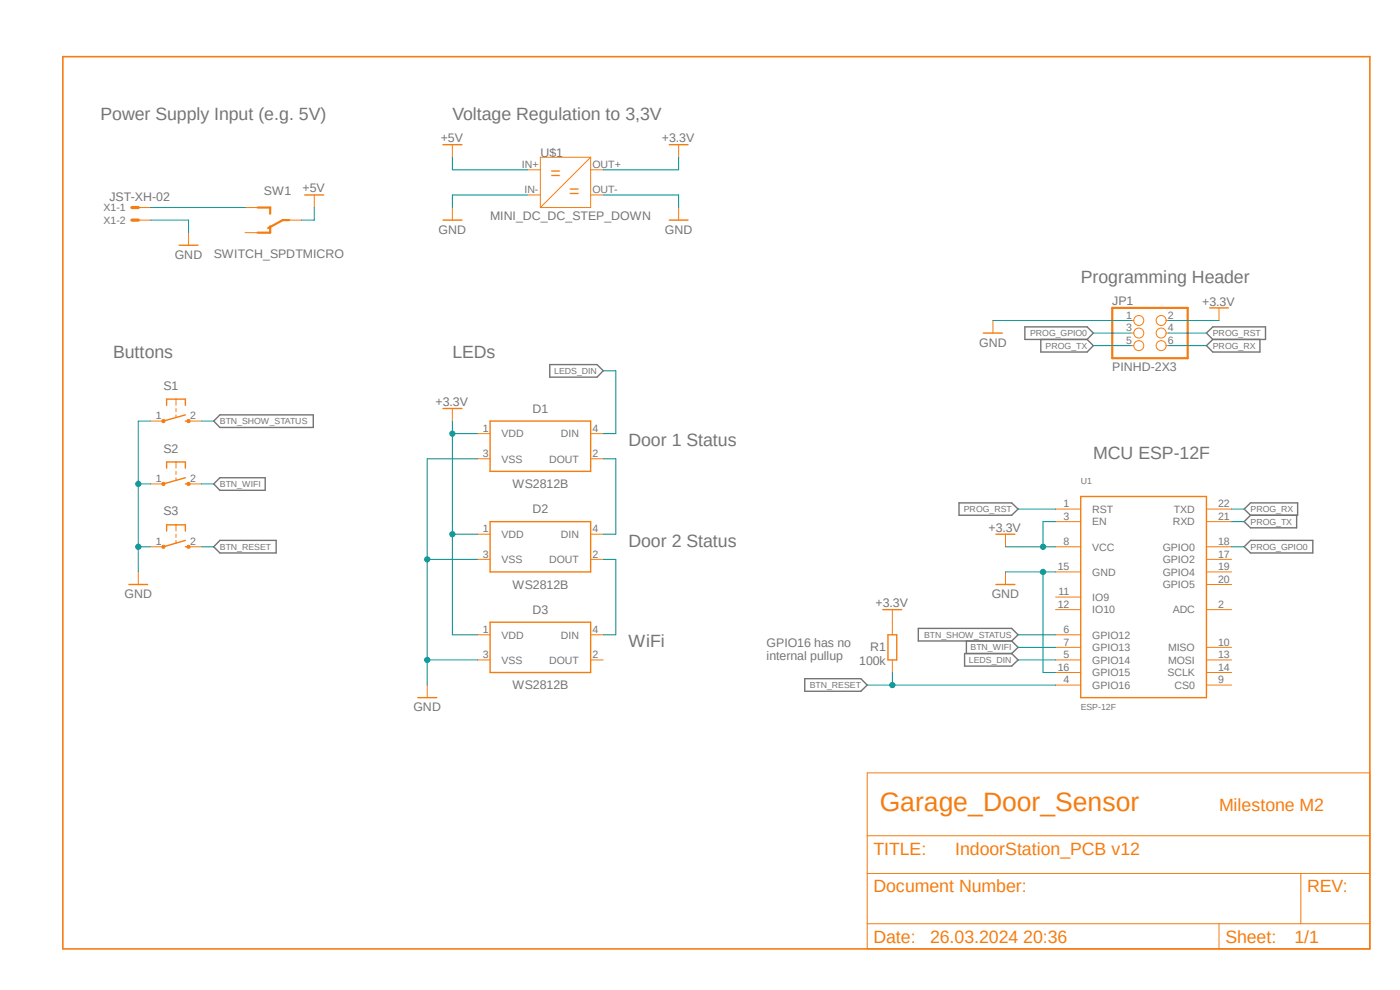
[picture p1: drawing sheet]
<svg xmlns="http://www.w3.org/2000/svg" width="297mm" height="210mm" viewBox="0 0 297 210" stroke-linecap="round" stroke-linejoin="round" font-family="sans-serif">
<path d="M12.8 11.7l278.2 190.2M291 11.7l-278.2 190.2" fill="none" stroke="#fff" stroke-width=".21"/>
<g fill="none" stroke="#757575" stroke-width=".3">
<path d="M116.6 77.3h10.1l1.3 1.4-1.3 1.3h-10.1zM217.4 69.3h13.2l1.3 1.4-1.3 1.3h-13.2zM220.8 72v2.7h9.8l1.3-1.4-1.3-1.3M255.9 70.7l1.4-1.4h11.2v2.7h-11.2zM257.3 72l-1.4 1.3 1.4 1.4h10v-2.7M45.3 89.3l1.4-1.3h19.8v2.7h-19.8zM45.3 102.7l1.4-1.4h9.6v2.7h-9.6zM46.7 114.6h11.9v2.7h-11.9l-1.4-1.3zM203.5 106.7h11.1l1.4 1.3-1.4 1.3h-11.1zM263.9 108l1.4-1.3h10v2.6h-10zM263.9 116l1.4-1.4h13.2v2.7h-13.2zM265.3 109.3l-1.4 1.4 1.4 1.3h9.8v-2.7"/>
<path d="M194.8 133.3h19.8l1.4 1.4-1.4 1.3h-19.8zM204.6 138.6h10l1.4 1.4-1.4 1.3h-10zM205 136v2.6M214.6 136l1.4 1.3-1.4 1.3M170.7 144h11.9l1.4 1.3-1.4 1.3h-11.9z"/>
</g>
<path d="M142 30.7h4M38 52h4M208.6 70.7h4M256.6 65.3h4M35.3 86v-1.3h4v1.3M39.3 89.3h.7M39.3 88l-4.6 1.3M211.3 113.3h4M229.3 105.3h26.6v42.7h-26.6zM211.3 124h4" fill="none" stroke="#f57c10" stroke-width=".3"/>
<g fill="none" stroke="#f57c10" stroke-width=".21">
<path d="M144 30.7v2.7M40 49.4v2.6M210.7 68v2.7M239.9 68h.6M239.9 70.7h.6M239.9 73.3h.6M247.4 68h.5M247.4 70.7h.5M247.4 73.3h.5M258.6 65.3v2.7M37.3 84.7v1.3M37.3 86.7v.6"/>
<path d="M37.3 88v.6M213.3 113.3v2.7M223.9 108h5.4M223.9 110.7h5.4M223.9 116h5.4M255.9 108h5.4M255.9 110.7h5.4M255.9 116h5.4M255.9 118.7h5.4M213.3 121.3v2.7M223.9 129.3h5.4M223.9 140h5.4"/>
<path d="M223.9 134.7h5.4M223.9 137.3h5.4M223.9 126.7h5.4M223.9 121.3h5.4M255.9 129.3h5.4M255.9 140h5.4M255.9 137.3h5.4M255.9 121.3h5.4M255.9 124h5.4M223.9 145.3h5.4M223.9 142.7h5.4M255.9 145.3h5.4"/>
<path d="M255.9 142.7h5.4M184 164h106.6v37.3h-106.6zM184 177.3h106.6M184 185.3h106.6M184 196h106.6M258.6 196v5.3M276 185.3v10.7"/>
<circle cx="241.6" cy="68" r="1.06"/>
<circle cx="241.6" cy="73.3" r="1.06"/>
<circle cx="241.6" cy="70.7" r="1.06"/>
<circle cx="246.3" cy="68" r="1.06"/>
<circle cx="246.3" cy="73.3" r="1.06"/>
<circle cx="246.3" cy="70.7" r="1.06"/>
</g>
<path d="M13.3 12h277.3v189.3h-277.3z" fill="none" stroke="#f57c10" stroke-width=".34"/>
<path d="M236 65.3h16v10.7h-16z" fill="none" stroke="#f57c10" stroke-width=".47"/>
<circle cx="34.7" cy="89.3" r=".35" fill="#f57c10"/>
<circle cx="34.7" cy="89.3" r=".35" fill="none" stroke="#f57c10" stroke-width=".21"/>
<circle cx="40" cy="89.3" r=".35" fill="#f57c10"/>
<g fill="none" stroke="#f57c10" stroke-width=".21">
<path d="M32 89.3h2.7M37.3 98v1.3M37.3 100v.7M40 89.3h2.7M37.3 101.3v.7"/>
<circle cx="40" cy="89.3" r=".35"/>
</g>
<path d="M35.3 99.3v-1.3h4v1.3M39.3 102.7h.7M39.3 101.3l-4.6 1.4" fill="none" stroke="#f57c10" stroke-width=".3"/>
<circle cx="34.7" cy="102.7" r=".35" fill="#f57c10"/>
<circle cx="34.7" cy="102.7" r=".35" fill="none" stroke="#f57c10" stroke-width=".21"/>
<circle cx="40" cy="102.7" r=".35" fill="#f57c10"/>
<g fill="none" stroke="#f57c10" stroke-width=".21">
<path d="M96 30.7v2.7M52 44h2.7M52 49.4h2.7M61.3 46.7h2.7M66.7 41.4v2.6M96 44v2.7M144 44v2.7M96 86.7v2.6M101.3 97.3h2.7M101.3 92h2.7M125.3 97.3h2.7M125.3 92h2.7"/>
<path d="M32 102.7h2.7M37.3 111.3v1.3M37.3 113.3v.7M37.3 114.6v.7M40 102.7h2.7M101.3 118.7h2.7M101.3 113.3h2.7M125.3 118.7h2.7M125.3 113.3h2.7M29.3 121.3v2.7M101.3 140h2.7M101.3 134.7h2.7"/>
<path d="M125.3 140h2.7M125.3 134.7h2.7M90.6 145.3v2.7"/>
<circle cx="40" cy="102.7" r=".35"/>
</g>
<g fill="none" stroke="#f57c10" stroke-width=".3">
<path d="M94 30.7h4M64.6 41.4h4.1M94 46.7h4M142 46.7h4M94 86.7h4M104 89.3h21.3v10.7h-21.3zM35.3 112.6v-1.3h4v1.3M39.3 116h.7M39.3 114.6l-4.6 1.4M104 110.7h21.3v10.6h-21.3zM27.3 124h4M104 132h21.3v10.7h-21.3z"/>
<path d="M88.6 148h4.1"/>
</g>
<path d="M54.7 44h2.6v1.3M57.3 48v1.4h-2.6M61.3 46.7h-1.3l-3.1 1.7" fill="none" stroke="#f57c10" stroke-width=".47"/>
<circle cx="34.7" cy="116" r=".35" fill="#f57c10"/>
<circle cx="34.7" cy="116" r=".35" fill="none" stroke="#f57c10" stroke-width=".21"/>
<circle cx="40" cy="116" r=".35" fill="#f57c10"/>
<g fill="none" stroke="#f57c10" stroke-width=".21">
<path d="M112 36h2.6M125.3 33.4v10.6h-10.7M125.3 36h2.7M125.3 33.4l-10.7 10.6M125.3 33.4h-10.7v10.6M29.3 46.7h2.7M29.3 44h2.7M112 41.4h2.6M125.3 41.4h2.7M32 116h2.7M40 116h2.7M189.3 129.3v5.4"/>
<path d="M189.3 140v2.7"/>
<circle cx="40" cy="116" r=".35"/>
</g>
<path d="M28 46.7h1.3M28 44h1.3" fill="none" stroke="#f57c10" stroke-width=".68"/>
<path d="M187.3 129.3h4M188.4 134.7h1.8v5.3h-1.8z" fill="none" stroke="#f57c10" stroke-width=".3"/>
<path d="M32 46.7h8v2.7M213.3 121.3h10.6M221.3 121.3v21.4" fill="none" stroke="#009292" stroke-width=".21"/>
<circle cx="221.3" cy="121.3" r=".55" fill="#009292"/>
<g fill="none" stroke="#009292" stroke-width=".21">
<path d="M32 89.3h-2.7v32M29.3 102.7h2.7M221.3 142.7h2.6"/>
<circle cx="221.3" cy="121.3" r=".55"/>
</g>
<circle cx="29.3" cy="102.7" r=".55" fill="#009292"/>
<g fill="none" stroke="#009292" stroke-width=".21">
<path d="M29.3 116h2.7"/>
<circle cx="29.3" cy="102.7" r=".55"/>
</g>
<circle cx="29.3" cy="116" r=".55" fill="#009292"/>
<g fill="none" stroke="#009292" stroke-width=".21">
<path d="M101.3 97.3h-10.7v48M90.6 118.7h10.7M90.6 140h10.7"/>
<circle cx="29.3" cy="116" r=".55"/>
</g>
<circle cx="90.6" cy="118.7" r=".55" fill="#009292"/>
<circle cx="90.6" cy="118.7" r=".55" fill="none" stroke="#009292" stroke-width=".21"/>
<circle cx="90.6" cy="140" r=".55" fill="#009292"/>
<g fill="none" stroke="#009292" stroke-width=".21">
<path d="M112 41.4h-16v2.6M128 41.4h16v2.6M210.7 68h29.2M231.9 73.3h8M231.9 70.7h8M247.9 73.3h8M247.9 70.7h8M213.3 116h10.6M216 108h7.9M223.9 110.7h-2.6v5.3M261.3 108h2.6M261.3 110.7h2.6"/>
<path d="M261.3 116h2.6"/>
<circle cx="90.6" cy="140" r=".55"/>
</g>
<circle cx="221.3" cy="116" r=".55" fill="#009292"/>
<g fill="none" stroke="#009292" stroke-width=".21">
<path d="M96 89.3v45.4h5.3M96 92h5.3M96 113.3h5.3"/>
<circle cx="221.3" cy="116" r=".55"/>
</g>
<circle cx="96" cy="92" r=".55" fill="#009292"/>
<circle cx="96" cy="92" r=".55" fill="none" stroke="#009292" stroke-width=".21"/>
<circle cx="96" cy="113.3" r=".55" fill="#009292"/>
<g fill="none" stroke="#009292" stroke-width=".21">
<path d="M96 33.4v2.6h16M144 33.4v2.6h-16M32 44h20M66.7 44v2.7h-2.7M128 78.7h2.6v13.3h-2.6M247.9 68h10.7M42.7 89.3h2.6M128 97.3h2.6v16h-2.6M42.7 102.7h2.6M42.7 116h2.6M128 118.7h2.6v16h-2.6M216 134.7h7.9"/>
<path d="M216 137.3h7.9M216 140h7.9M184 145.3h39.9M189.3 142.7v2.6"/>
<circle cx="96" cy="113.3" r=".55"/>
</g>
<circle cx="189.3" cy="145.3" r=".55" fill="#009292"/>
<circle cx="189.3" cy="145.3" r=".55" fill="none" stroke="#009292" stroke-width=".21"/>
<text font-size="5.6" fill="#f57c10" x="186.6" y="172">Garage_Door_Sensor</text>
<g font-size="3.8" fill="#757575">
<text x="21.3" y="25.4">Power Supply Input (e.g. 5V)</text>
<text x="96" y="25.4">Voltage Regulation to 3,3V</text>
<text x="229.3" y="60">Programming Header</text>
<text x="24" y="76">Buttons</text>
<text x="96" y="76">LEDs</text>
<text x="133.3" y="94.7">Door 1 Status</text>
<text x="231.9" y="97.3">MCU ESP-12F</text>
<text x="133.3" y="116">Door 2 Status</text>
<text x="133.3" y="137.3">WiFi</text>
</g>
<g font-size="3.8" fill="#f57c10">
<text x="116.8" y="37.9">=</text>
<text x="120.8" y="41.9">=</text>
<text x="258.6" y="172">Milestone M2</text>
<text x="185.3" y="181.3">TITLE:</text>
<text x="202.6" y="181.3">IndoorStation_PCB v12</text>
<text x="185.3" y="189.3">Document Number:</text>
<text x="277.3" y="189.3">REV:</text>
<text x="185.3" y="200">Date:</text>
<text x="197.3" y="200">26.03.2024 20:36</text>
<text x="260" y="200">Sheet:</text>
<text x="274.6" y="200">1/1</text>
</g>
<g font-size="2.6" fill="#757575">
<text x="93.5" y="30.1">+5V</text>
<text x="114.6" y="33.4">U$1</text>
<text x="140.4" y="30.1">+3.3V</text>
<text x="56" y="41.4">SW1</text>
<text x="64.2" y="40.8">+5V</text>
<text x="23.2" y="42.5">JST-XH-02</text>
<text x="104" y="46.7">MINI_DC_DC_STEP_DOWN</text>
<text x="93" y="49.6">GND</text>
<text x="141.1" y="49.6">GND</text>
<text x="37.1" y="54.9">GND</text>
<text x="45.3" y="54.7">SWITCH_SPDTMICRO</text>
<text x="236" y="64.7">JP1</text>
<text x="255.1" y="64.8">+3.3V</text>
<text x="207.7" y="73.6">GND</text>
<text x="34.7" y="82.7">S1</text>
<text x="236" y="78.7">PINHD-2X3</text>
<text x="92.4" y="86.1">+3.3V</text>
<text x="113" y="87.6">D1</text>
<text x="34.7" y="96">S2</text>
<text x="108.7" y="103.6">WS2812B</text>
<text x="34.7" y="109.3">S3</text>
<text x="113" y="108.9">D2</text>
<text x="209.7" y="112.8">+3.3V</text>
<text x="108.7" y="124.9">WS2812B</text>
<text x="26.4" y="126.9">GND</text>
<text x="113" y="130.3">D3</text>
<text x="185.8" y="128.8">+3.3V</text>
<text x="210.4" y="126.9">GND</text>
<text x="162.6" y="137.2">GPIO16 has no</text>
<text x="162.6" y="140">internal pullup</text>
<text x="182.3" y="141.1">100k</text>
<text x="184.6" y="138.1">R1</text>
<text x="108.7" y="146.3">WS2812B</text>
<text x="87.7" y="150.9">GND</text>
</g>
<g font-size="2.2" fill="#757575">
<text x="110.7" y="35.6">IN+</text>
<text x="125.7" y="35.6">OUT+</text>
<text x="111.3" y="41">IN-</text>
<text x="125.7" y="41">OUT-</text>
<text x="22" y="47.5">X1-2</text>
<text x="22" y="44.8">X1-1</text>
<text x="238.9" y="67.6">1</text>
<text x="238.9" y="70.3">3</text>
<text x="247.7" y="67.6">2</text>
<text x="247.7" y="70.3">4</text>
<text x="238.9" y="73">5</text>
<text x="247.7" y="73">6</text>
<text x="33.1" y="88.9">1</text>
<text x="40.4" y="88.9">2</text>
<text x="102.4" y="91.6">1</text>
<text x="106.4" y="92.8">VDD</text>
<text x="119" y="92.8">DIN</text>
<text x="125.7" y="91.6">4</text>
<text x="102.4" y="96.9">3</text>
<text x="106.4" y="98.1">VSS</text>
<text x="116.5" y="98.1">DOUT</text>
<text x="125.7" y="96.9">2</text>
<text x="33.1" y="102.3">1</text>
<text x="40.4" y="102.3">2</text>
<text x="225.6" y="107.6">1</text>
<text x="258.4" y="107.6">22</text>
<text x="102.4" y="112.9">1</text>
<text x="125.7" y="112.9">4</text>
<text x="225.6" y="110.3">3</text>
<text x="231.7" y="108.8">RST</text>
<text x="231.7" y="111.5">EN</text>
<text x="248.8" y="111.5">RXD</text>
<text x="249" y="108.8">TXD</text>
<text x="258.4" y="110.3">21</text>
<text x="33.1" y="115.6">1</text>
<text x="40.4" y="115.6">2</text>
<text x="102.4" y="118.3">3</text>
<text x="106.4" y="114.1">VDD</text>
<text x="106.4" y="119.5">VSS</text>
<text x="116.5" y="119.5">DOUT</text>
<text x="119" y="114.1">DIN</text>
<text x="125.7" y="118.3">2</text>
<text x="225.6" y="115.6">8</text>
<text x="231.7" y="116.8">VCC</text>
<text x="246.7" y="119.5">GPIO2</text>
<text x="246.7" y="116.8">GPIO0</text>
<text x="258.4" y="118.3">17</text>
<text x="258.4" y="115.6">18</text>
<text x="224.4" y="120.9">15</text>
<text x="231.7" y="122.1">GND</text>
<text x="246.7" y="122.1">GPIO4</text>
<text x="246.7" y="124.8">GPIO5</text>
<text x="258.4" y="120.9">19</text>
<text x="258.4" y="123.6">20</text>
<text x="224.4" y="128.9">12</text>
<text x="224.6" y="126.3">11</text>
<text x="231.7" y="127.5">IO9</text>
<text x="231.7" y="130.1">IO10</text>
<text x="248.8" y="130.1">ADC</text>
<text x="258.4" y="128.9">2</text>
<text x="102.4" y="134.3">1</text>
<text x="106.4" y="135.5">VDD</text>
<text x="119" y="135.5">DIN</text>
<text x="125.7" y="134.3">4</text>
<text x="225.6" y="134.3">6</text>
<text x="225.6" y="136.9">7</text>
<text x="231.7" y="135.5">GPIO12</text>
<text x="258.4" y="136.9">10</text>
<text x="102.4" y="139.6">3</text>
<text x="106.4" y="140.8">VSS</text>
<text x="116.5" y="140.8">DOUT</text>
<text x="125.7" y="139.6">2</text>
<text x="224.4" y="142.3">16</text>
<text x="225.6" y="139.6">5</text>
<text x="231.7" y="140.8">GPIO14</text>
<text x="231.7" y="138.1">GPIO13</text>
<text x="231.7" y="143.5">GPIO15</text>
<text x="247.7" y="143.5">SCLK</text>
<text x="247.8" y="138.1">MISO</text>
<text x="247.8" y="140.8">MOSI</text>
<text x="258.4" y="139.6">13</text>
<text x="258.4" y="142.3">14</text>
<text x="225.6" y="145">4</text>
<text x="231.7" y="146.1">GPIO16</text>
<text x="249.2" y="146.1">CS0</text>
<text x="258.4" y="145">9</text>
</g>
<g font-size="1.9" fill="#757575">
<text x="218.5" y="71.3">PROG_GPIO0</text>
<text x="257.3" y="71.3">PROG_RST</text>
<text x="221.8" y="74">PROG_TX</text>
<text x="257.3" y="74">PROG_RX</text>
<text x="117.6" y="79.3">LEDS_DIN</text>
<text x="46.7" y="90">BTN_SHOW_STATUS</text>
<text x="46.7" y="103.3">BTN_WIFI</text>
<text x="229.3" y="102.6">U1</text>
<text x="204.5" y="108.6">PROG_RST</text>
<text x="265.3" y="108.7">PROG_RX</text>
<text x="265.3" y="111.3">PROG_TX</text>
<text x="46.7" y="116.7">BTN_RESET</text>
<text x="265.3" y="116.7">PROG_GPIO0</text>
<text x="196" y="135.3">BTN_SHOW_STATUS</text>
<text x="205.9" y="138">BTN_WIFI</text>
<text x="205.6" y="140.6">LEDS_DIN</text>
<text x="171.8" y="146">BTN_RESET</text>
<text x="229.3" y="150.7">ESP-12F</text>
</g>
</svg>
